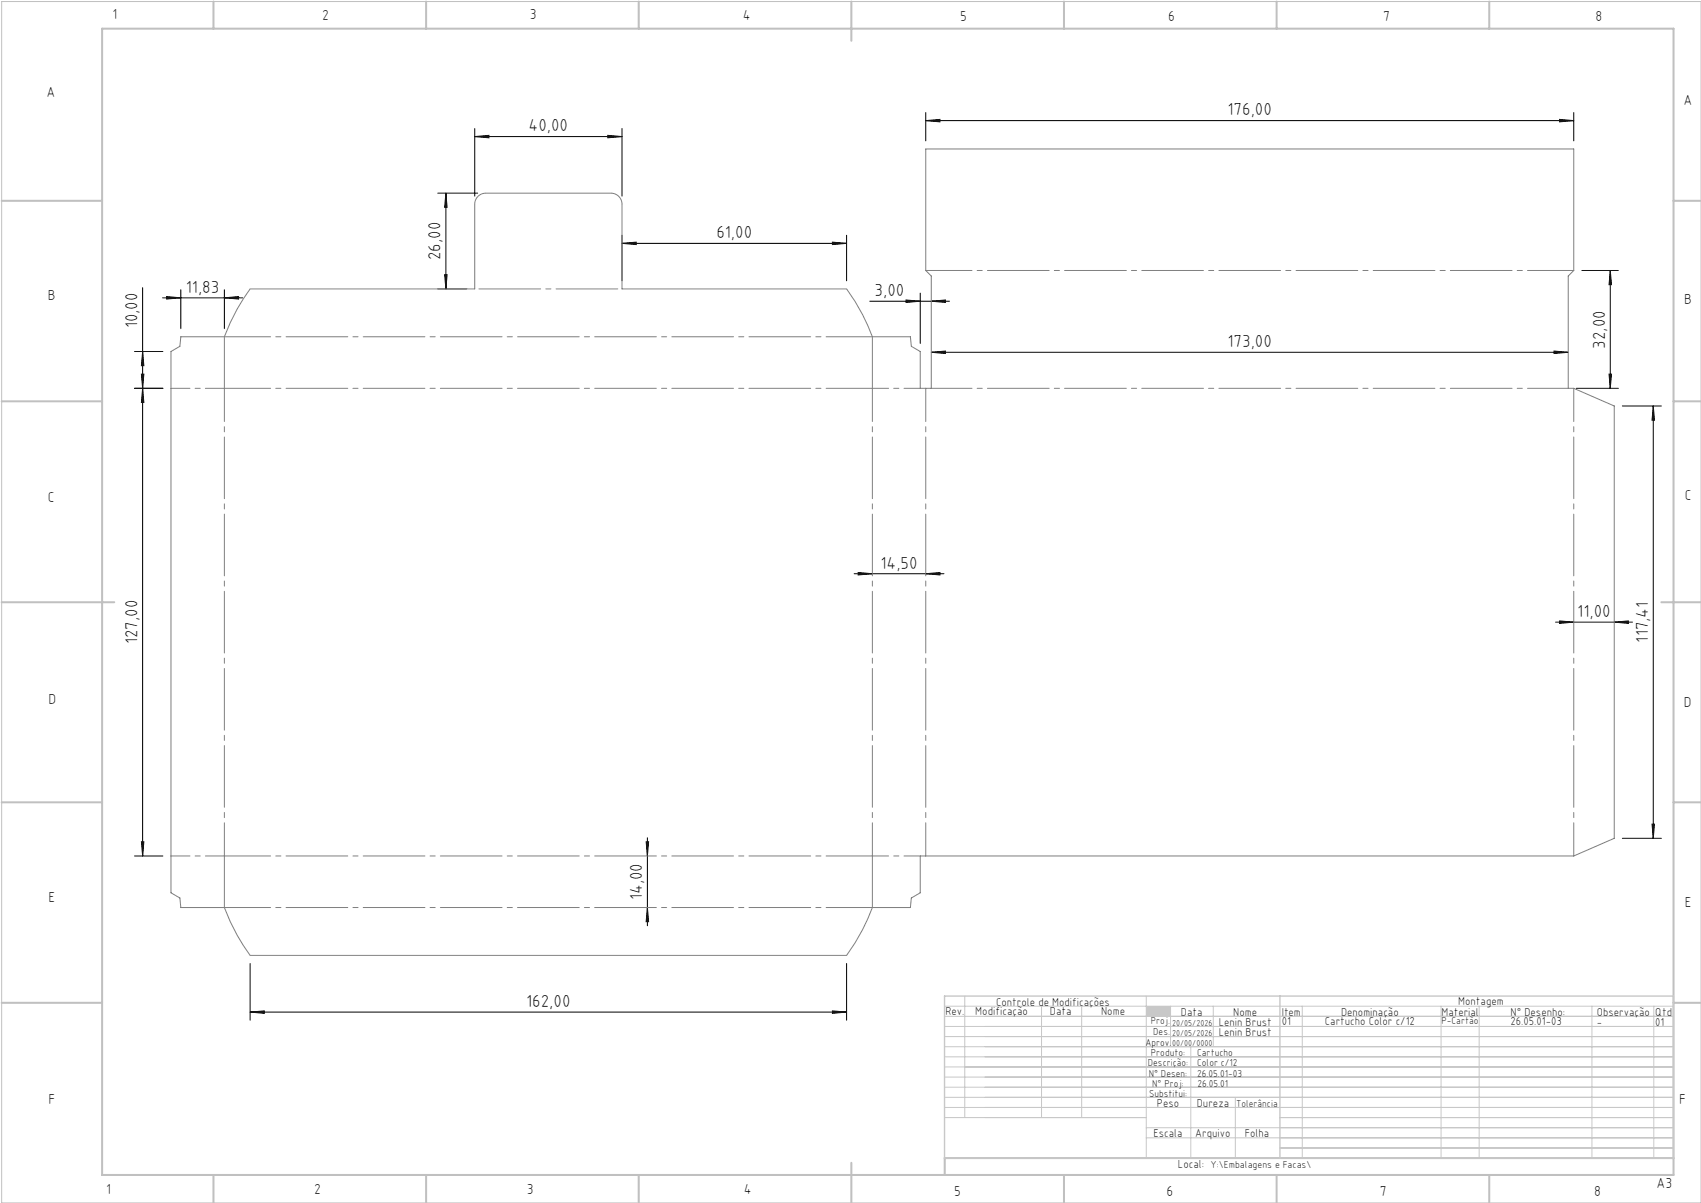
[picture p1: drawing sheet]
<svg xmlns="http://www.w3.org/2000/svg" width="420mm" height="297mm" viewBox="0 0 420 297" stroke-linecap="round" stroke-linejoin="round" font-family="sans-serif">
<path d="M.4 .4h419.6v296.6h-419.6z" fill="none" stroke="#c0c0c0" stroke-width=".25"/>
<g fill="none" stroke="#c0c0c0" stroke-width=".5">
<path d="M25.2 7.1h388v283h-388zM52.7 .4v6.7M105.2 .4v6.7M157.7 .4v6.7M210.2 .4v9.7M262.7 .4v6.7M315.2 .4v6.7M367.7 .4v6.7M.4 49.6h24.8M413.2 49.6h6.8M.4 99.1h24.8M413.2 99.1h6.8"/>
<path d="M.4 148.7h27.8M410.2 148.7h9.8M.4 198.1h24.8M413.2 198.1h6.8M.4 247.6h24.8M413.2 247.6h6.8M52.7 290.1v6.9M105.2 290.1v6.9M157.7 290.1v6.9M210.2 287.1v9.9M262.7 290.1v6.9M315.2 290.1v6.9"/>
<path d="M367.7 290.1v6.9M413.2 285.9h-179.9v4.2"/>
</g>
<g fill="none" stroke="#c3c8d2" stroke-width=".25">
<path d="M233.2 250.9h180M233.2 248.4h180M233.2 253.4h180M233.2 255.9h180M233.2 258.4h180M238.2 245.9v30M257.2 248.4v27.5M267.1 248.4v27.5M283 245.9v40M289 248.4v10M294 258.4v27.5M299.6 248.4v10"/>
<path d="M321.5 248.4v37.5M355.8 248.4v37.5M365.2 248.4v37.5M393.1 248.4v37.5M408.3 248.4v37.5M233.2 260.9h180M233.2 263.4h180M233.2 265.9h180M233.2 268.4h180M233.2 270.9h180M233.2 273.4h180M233.2 275.9h49.8"/>
<path d="M283 278.4h130.2M305 270.9v15M316 275.9h97.2M283 280.9h130.2M316 283.4h97.2"/>
</g>
<path d="M233.2 245.9h180v40h-180zM316 245.9v40" fill="none" stroke="#c3c8d2" stroke-width=".35"/>
<path d="M283 248.4h6v2.5h-6z" fill-rule="evenodd" fill="#c3c8d2"/>
<g fill="none" stroke="#000" stroke-width=".25">
<path d="M117.2 33.7l3.5-.3v.6zM117.2 31.7v16.7M117.2 33.7h36.4M150.1 33.4l3.5 .3-3.5 .3zM153.6 31.7v16.7M228.6 29.8l3.5-.3v.6zM228.6 27.8v7M228.6 29.8h160M385.1 29.5l3.5 .3-3.5 .3zM388.6 27.8v7M108.1 47.7h9.8M110.1 47.7v23.6"/>
<path d="M110.1 47.7l.3 3.5h-.6zM153.6 58.1v11.2M205.5 59.8l3.5 .3-3.5 .3zM209 58.1v11.2M35.2 71v140.3M40.1 73.5h19.8M41.1 73.2l3.5 .3-3.5 .3zM44.6 71.5v9.6M55.4 73.5l3.5-.3v.6zM55.4 71.5v9.6M108.1 71.3h7.1M109.8 67.8h.6l-.3 3.5z"/>
<path d="M153.6 60.1l3.5-.3v.6zM153.6 60.1h55.4M214.8 74.4h19.6M223.7 74.1l3.5 .3-3.5 .3zM227.2 72.4v12.4M229.9 74.4l3.5-.3v.6zM390.6 66.8h9M397.6 66.8v29.1M397.6 66.8l.3 3.5h-.6zM33.2 95.9h7M33.2 86.8h7M34.9 92.4h.6l-.3 3.5z"/>
<path d="M35.2 95.9l.3 3.5h-.6zM35.2 86.8l.3 3.5h-.6zM229.9 87l3.5-.3v.6zM229.9 87h157.3M383.7 86.7l3.5 .3-3.5 .3zM389.2 95.9h10.4M397.3 92.4h.6l-.3 3.5zM400.6 100.2h9.6M408.2 100.2v106.8M408.2 100.2l.3 3.5h-.6zM210.9 141.6h22.2M211.9 141.3l3.5 .3-3.5 .3z"/>
<path d="M228.6 141.6l3.5-.3v.6zM384.1 153.6h19M385.1 153.3l3.5 .3-3.5 .3zM398.6 153.6l3.5-.3v.6zM33.2 211.3h7M34.9 207.8h.6l-.3 3.5zM159.5 207.8h.6l-.3 3.5zM159.8 206.8v21.8M400.6 207h9.6M407.9 203.5h.6l-.3 3.5zM61.8 237.9v14M159.8 224.1l.3 3.5h-.6z"/>
<path d="M209 237.9v14M61.8 249.9l3.5-.3v.6zM61.8 249.9h147.2M205.5 249.6l3.5 .3-3.5 .3z"/>
</g>
<path d="M55.4 83.1a48.5 48.5 0 0 1 6.4-11.8h55.4v-20.9a2.73 2.73 0 0 1 2.7-2.7h31a2.73 2.73 0 0 1 2.7 2.7v20.9h55.4a48.5 48.5 0 0 1 6.4 11.8M55.4 83.1v12.8M55.4 83.1h-10.8l-.2 2.4-2.2 1.3v133.6l2.2 1.3 .2 2.4h10.8M215.4 83.1v12.8M215.4 83.1h9.4l.2 2.4 2.2 1.3v9.1h2.7v-27.8l-1.3-1.3v-30h160v30l-1.4 1.3v27.8h1.4l10 4.3v106.8l-10 4.3h-161.4v9.1l-2.2 1.3-.2 2.4h-9.4M55.4 211.3v12.8M215.4 211.3v12.8M55.4 224.1a48.5 48.5 0 0 0 6.4 11.8h147.2a48.6 48.6 0 0 0 6.4-11.8" fill="none" stroke="#808080" stroke-width=".25"/>
<path d="M55.4 211.3v-115.4M215.4 211.3v-115.4M228.6 211.3v-115.4M388.6 211.3v-115.4" fill="none" stroke="#808080" stroke-width=".25" stroke-dasharray="15.2 1.3 1.3 1.3" stroke-dashoffset="7"/>
<path d="M42.2 95.9h13.2M55.4 211.3h-13.2" fill="none" stroke="#808080" stroke-width=".25" stroke-dasharray="15.2 1.3 1.3 1.3" stroke-dashoffset="10.6"/>
<path d="M228.6 66.8h160M55.4 95.9h160M55.4 83.1h160M55.4 211.3h160M55.4 224.1h160" fill="none" stroke="#808080" stroke-width=".25" stroke-dasharray="15.2 1.3 1.3 1.3" stroke-dashoffset="3.8"/>
<path d="M215.4 95.9h11.8M227.2 211.3h-11.8" fill="none" stroke="#808080" stroke-width=".25" stroke-dasharray="15.2 1.3 1.3 1.3" stroke-dashoffset="11.2"/>
<path d="M117.2 71.3h36.4" fill="none" stroke="#808080" stroke-width=".25" stroke-dasharray="15.2 1.3 1.3 1.3" stroke-dashoffset="-1"/>
<path d="M229.9 95.9h157.3" fill="none" stroke="#808080" stroke-width=".25" stroke-dasharray="15.2 1.3 1.3 1.3" stroke-dashoffset="5.2"/>
<g fill="#000">
<path d="M117.2 33.7l3.5-.3v.6zM150.1 33.4l3.5 .3-3.5 .3zM153.6 60.1l3.5-.3v.6zM205.5 59.8l3.5 .3-3.5 .3zM61.8 249.9l3.5-.3v.6zM205.5 249.6l3.5 .3-3.5 .3zM385.1 153.3l3.5 .3-3.5 .3zM398.6 153.6l3.5-.3v.6zM228.6 29.8l3.5-.3v.6zM385.1 29.5l3.5 .3-3.5 .3zM229.9 87l3.5-.3v.6zM383.7 86.7l3.5 .3-3.5 .3zM223.7 74.1l3.5 .3-3.5 .3zM229.9 74.4l3.5-.3v.6z"/>
<path d="M110.1 47.7l.3 3.5h-.6zM109.8 67.8h.6l-.3 3.5zM397.6 66.8l.3 3.5h-.6zM397.3 92.4h.6l-.3 3.5zM159.5 207.8h.6l-.3 3.5zM159.8 224.1l.3 3.5h-.6z"/>
<path d="M55.4 73.5l3.5-.3v.6zM41.1 73.2l3.5 .3-3.5 .3zM228.6 141.6l3.5-.3v.6zM211.9 141.3l3.5 .3-3.5 .3z"/>
<path d="M34.9 207.8h.6l-.3 3.5zM35.2 95.9l.3 3.5h-.6zM34.9 92.4h.6l-.3 3.5zM35.2 86.8l.3 3.5h-.6zM407.9 203.5h.6l-.3 3.5zM408.2 100.2l.3 3.5h-.6z"/>
</g>
<g font-size="4.3">
<text x="303.1" y="28.5">176,00</text>
<text x="130.5" y="32.4">40,00</text>
<text x="176.9" y="58.8">61,00</text>
<text x="108.8" y="64.2" transform="rotate(-90 108.8 64.2)">26,00</text>
<text x="45.9" y="72.2">11,83</text>
<text x="216" y="73.1">3,00</text>
<text x="33.9" y="81.1" transform="rotate(-90 33.9 81.1)">10,00</text>
<text x="303.1" y="85.7">173,00</text>
<text x="396.3" y="86.1" transform="rotate(-90 396.3 86.1)">32,00</text>
<text x="217.4" y="140.4">14,50</text>
<text x="389.5" y="152.3">11,00</text>
<text x="33.9" y="159.1" transform="rotate(-90 33.9 159.1)">127,00</text>
<text x="406.9" y="158.6" transform="rotate(-90 406.9 158.6)">117,41</text>
<text x="158.6" y="222.3" transform="rotate(-90 158.6 222.3)">14,00</text>
<text x="129.9" y="248.6">162,00</text>
</g>
<g font-size="3.6">
<text x="27.8" y="4.8">1</text>
<text x="79.5" y="4.9">2</text>
<text x="130.8" y="4.8">3</text>
<text x="183.4" y="4.9">4</text>
<text x="237.1" y="5.1">5</text>
<text x="288.4" y="5.2">6</text>
<text x="341.5" y="5.1">7</text>
<text x="394" y="5.2">8</text>
<text x="11.5" y="24">A</text>
<text x="415.7" y="25.8">A</text>
<text x="11.8" y="74.1">B</text>
<text x="415.8" y="75.1">B</text>
<text x="11.8" y="124">C</text>
<text x="416" y="123.5">C</text>
<text x="12" y="173.7">D</text>
<text x="415.8" y="174.7">D</text>
<text x="12" y="222.6">E</text>
<text x="416" y="223.9">E</text>
<text x="12" y="272.6">F</text>
<text x="414.6" y="272.6">F</text>
<text x="409" y="293.3">A3</text>
<text x="26.2" y="294.8">1</text>
<text x="77.6" y="294.8">2</text>
<text x="130.1" y="294.8">3</text>
<text x="183.7" y="294.7">4</text>
<text x="235.6" y="295.2">5</text>
<text x="288" y="295.2">6</text>
<text x="340.7" y="295.2">7</text>
<text x="393.6" y="295.2">8</text>
</g>
<g font-size="2.9">
<text x="240.8" y="250.6">Modificação</text>
<text x="259.2" y="250.6">Data</text>
<text x="271.9" y="250.6">Nome</text>
<text x="290.9" y="288.4">Local:</text>
</g>
<g font-size="2.8">
<text x="233.4" y="250.6">Rev.</text>
<text x="246" y="248.4">Controle de Modificações</text>
<text x="291.6" y="250.8">Data</text>
<text x="304.5" y="250.8">Nome</text>
<text x="316.5" y="250.9">Item</text>
<text x="331.1" y="250.9">Denominação</text>
<text x="355.9" y="250.9">Material</text>
<text x="360.1" y="248.2">Montagem</text>
<text x="373" y="250.9">N° Desenho:</text>
<text x="394.3" y="250.9">Observação</text>
<text x="408.7" y="250.9">Qtd</text>
<text x="300.9" y="253.3">Lenin Brust</text>
<text x="300.9" y="255.8">Lenin Brust</text>
<text x="316.5" y="253.2">01</text>
<text x="327.1" y="253.2">Cartucho Color c/12</text>
<text x="373" y="253.2">26.05.01-03</text>
<text x="394.3" y="253.2">-</text>
<text x="408.7" y="253.2">01</text>
<text x="285.6" y="273.3">Peso</text>
<text x="295.5" y="273.3">Dureza</text>
<text x="284.8" y="280.8">Escala</text>
<text x="295.1" y="280.8">Arquivo</text>
<text x="307.3" y="280.8">Folha</text>
</g>
<g font-size="2.5">
<text x="284.1" y="252.9">Proj.</text>
<text x="284.8" y="255.5">Des.</text>
<text x="355.9" y="252.9">P-Cartão</text>
<text x="282.8" y="258.3">Aprov.</text>
<text x="283.4" y="263.3">Descrição:</text>
<text x="284.2" y="260.7">Produto:</text>
<text x="295.6" y="263.3">Color c/12</text>
<text x="295.6" y="260.7">Cartucho</text>
<text x="283.7" y="265.9">N° Desen:</text>
<text x="284.5" y="268.3">N° Proj:</text>
<text x="295.6" y="265.9">26.05.01-03</text>
<text x="295.7" y="268.3">26.05.01</text>
<text x="283.7" y="270.9">Substitui:</text>
<text x="305.2" y="273.3">Tolerância</text>
<text x="298.9" y="288.4">Y:\Embalagens e Facas\</text>
</g>
<g font-size="2.1">
<text x="289.4" y="253.3">20/05/2026</text>
<text x="289.4" y="255.8">20/05/2026</text>
<text x="289.4" y="258.3">00/00/0000</text>
</g>
</svg>
